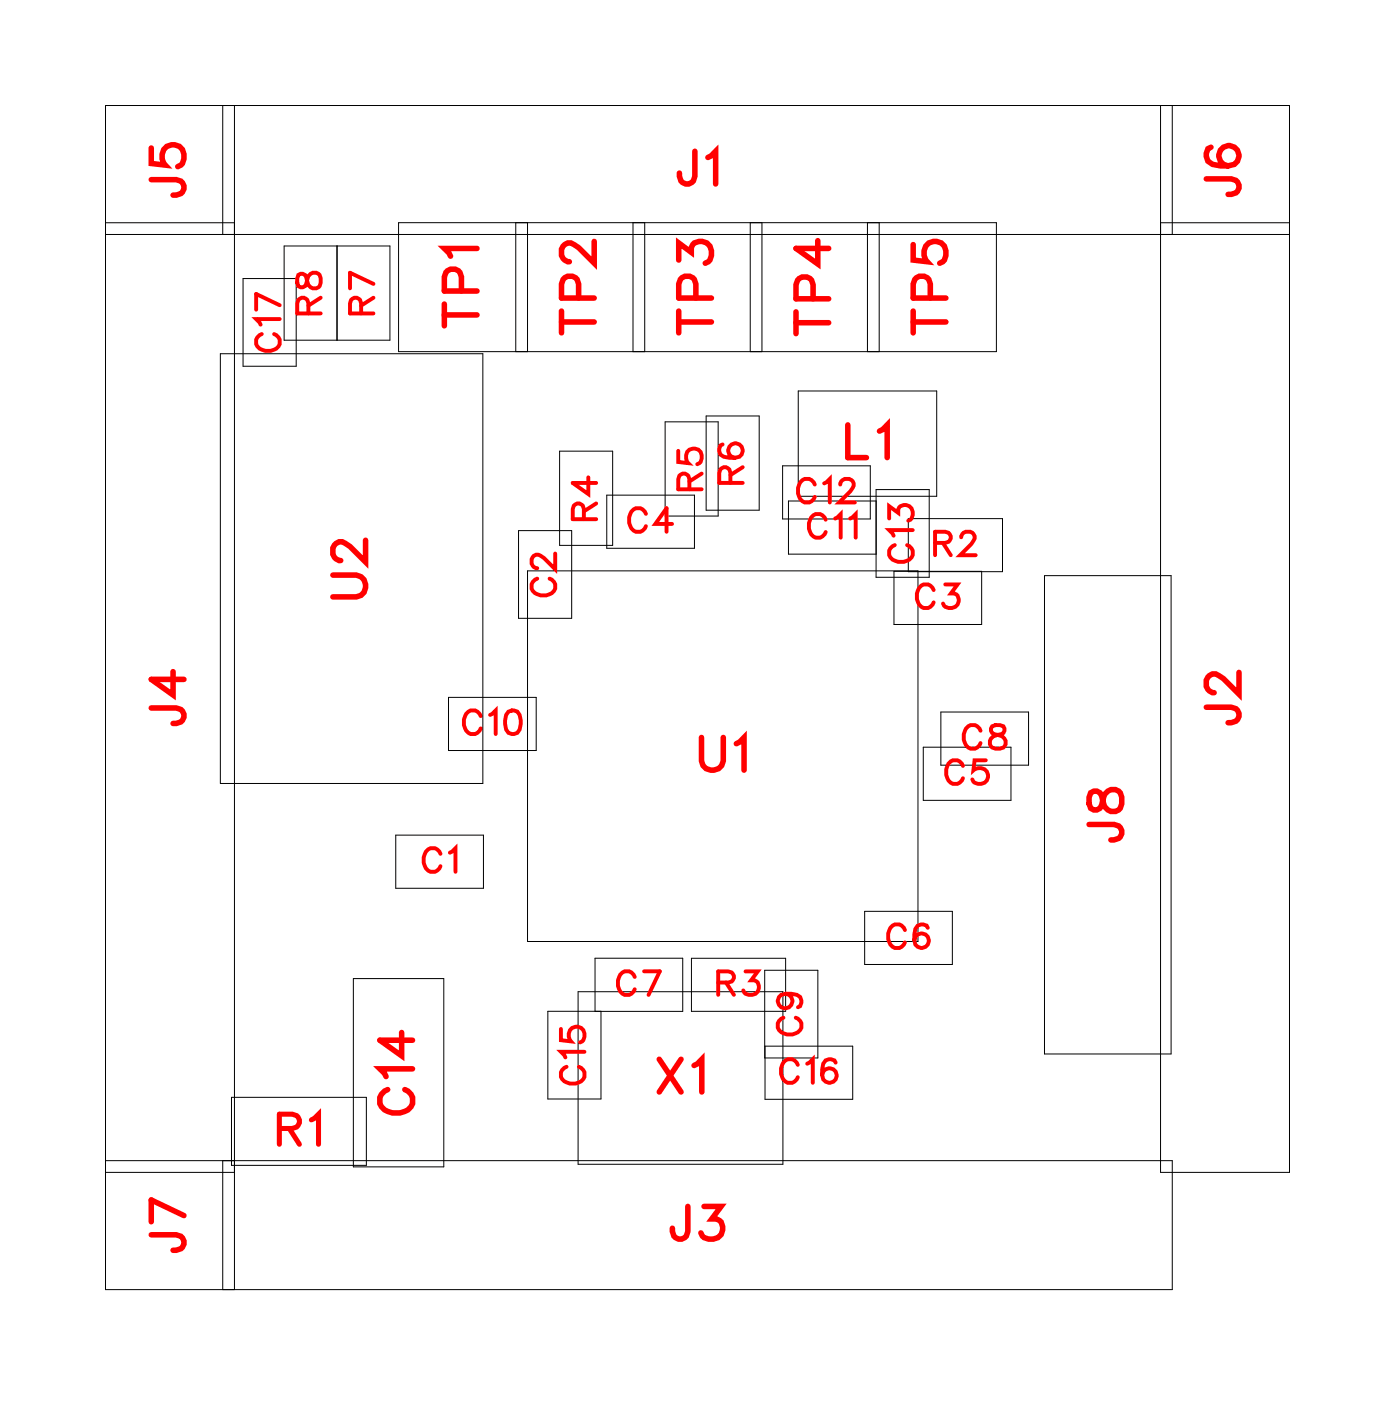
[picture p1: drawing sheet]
<svg xmlns="http://www.w3.org/2000/svg" width="30mm" height="30mm" viewBox="0 0 30 30" stroke-linecap="round" stroke-linejoin="round" font-family="sans-serif">
<g fill="none" stroke="#000" stroke-width=".02">
<path d="M2.3 5.1h25.6M2.3 4.8h2.8M4.8 7.7h5.7v9.3h-5.7zM4.8 2.3v2.8M5.1 2.3v25.6M5.3 6h1.1v1.9h-1.1zM6.2 5.3h2.2v2.1h-2.2zM7.3 5.3v2.1M8.6 18.1h1.9v1.1h-1.9zM8.6 4.8h13v2.8h-13zM9.7 15.1h1.9v1.2h-1.9zM11.2 4.8v2.8"/>
<path d="M11.2 11.5h1.2v1.9h-1.2zM11.4 4.8v2.8M11.4 12.4h8.5v8h-8.5zM12.1 9.8h1.2v2h-1.2zM13.1 10.7h1.9v1.2h-1.9zM13.7 4.8v2.8M14 4.8v2.8M14.4 9.1h1.2v2.1h-1.2zM15.3 9h1.1v2.1h-1.1zM16.3 4.8v2.8M16.5 4.8v2.8M17 10.1h1.9v1.1h-1.9z"/>
<path d="M17.3 8.5h3v2.3h-3zM18.7 19.7h1.9v1.2h-1.9zM18.8 4.8v2.8M19 10.6h1.1v1.9h-1.1zM19 10.9h-1.9v1.1h1.9M19 4.8v2.8M20 16.2h1.9v1.1h-1.9zM20.4 15.4h1.9v1.2h-1.9zM21.3 12.4v1.1h-1.9v-1.1h2.3v-1.2h-2v1.2M22.6 12.5h2.8v10.3h-2.8zM25.1 2.3v23.1h2.8v-23.1h-25.6v25.6h23.1v-2.8h-23.1M25.1 4.8h2.8"/>
<path d="M25.4 2.3v2.8M2.3 25.4h2.8M4.8 25.1v2.8M5 23.8h2.9v1.4h-2.9zM7.7 21.2h1.9v4.1h-1.9zM12.5 21.5h4.5v3.7h-4.5zM13 21.9v1.9h-1.1v-1.9h2.9v-1.1h-1.9v1.1M15 20.8h2v1.1h-2zM16.6 21h1.1v1.9h-1.1zM16.6 22.7h1.9v1.1h-1.9z"/>
</g>
<g fill="none" stroke="#f00" stroke-width=".12">
<path d="M3.3 15.3l.6 .1 .1 .2-.3 .1M3.3 3.9h.6l.1 .3h-.3M3.3 3.2v.3l.3 .1a.25 .25 0 0 1 0-.4 .25 .25 0 0 1 .3 0 .25 .25 0 0 1 0 .4M3.7 14.6v.5l-.4-.4h.7M7.2 12.5h.5l.2 .2-.1 .2h-.6M7.9 11.7v.5l-.3-.4-.3-.1-.1 .2v.1l.2 .1M9.6 6.8h.7M9.6 6.6v.5M10 6.3v-.4h-.3l-.1 .4h.7M10.3 5.4h-.7l.2 .2M12.2 7h.7M12.2 6.7v.5"/>
<path d="M12.5 6.5v-.4l-.3-.1v.5h.7M12.9 5.2v.5l-.4-.3-.2-.1-.1 .1v.1l.1 .2M14.7 5.6v-.3l.3 .2a.24 .24 0 0 1 .4-.2 .24 .24 0 0 1-.1 .4M14.7 7h.7M14.7 6.7v.5M15.1 3.3l-.1 .6-.2 .1-.1-.3M15.1 6.5l-.1-.4-.2-.1-.1 .5h.7M15.2 16v.5l.2 .2 .2-.1 .1-.6M15.3 3.4l.2-.1v.7M16 16.1l.1-.1v.7M17.2 7h.8M17.2 6.8v.4"/>
<path d="M17.6 6.5v-.4l-.3-.1-.1 .5h.8M17.7 5.2v.5l-.5-.3h.8M18.4 9.2v.7h.4M19.1 9.3l.1-.1v.7M19.8 5.3v.3l.3 .1a.25 .25 0 0 1 0-.4 .25 .25 0 0 1 .4 0 .25 .25 0 0 1-.1 .4M19.8 7h.7M19.8 6.7v.5M20.2 6.5l-.1-.4-.2-.1-.1 .5h.7M23.6 17.9h.6l.1 .2-.2 .1M23.6 17.2v.3h.2l.3-.4a.24 .24 0 0 1 .2 .2 .24 .24 0 0 1-.2 .3l-.2-.1-.1-.3zM26.1 15.3l.7 .1v.2l-.2 .1M26.1 3.9h.7v.2l-.2 .1"/>
<path d="M26.2 3.2a.35 .35 0 0 0 .2 .4 .35 .35 0 0 0 .4-.2 .22 .22 0 0 0-.2-.2 .22 .22 0 0 0-.2 .2 .22 .22 0 0 0 .2 .2M26.8 14.6v.4l-.3-.3-.2-.1-.2 .1v.2l.2 .1M3.3 26.8h.6l.1 .2-.3 .1M4 26.3l-.7-.3v.5M8.4 23.6a.26 .26 0 0 0-.2 .3 .26 .26 0 0 0 .3 .2h.2a.26 .26 0 0 0 .2-.2 .26 .26 0 0 0-.1-.3M8.7 22.4v.5l-.5-.4h.7M8.9 23.2h-.7l.2 .1M14.3 22.9l.5 .8M14.8 22.9l-.5 .8M14.9 26.1v.7h-.3v-.2M15 23.1l.2-.2v.8M15.3 26.1h.3l-.2 .3a.24 .24 0 0 1 .2 .4 .24 .24 0 0 1-.4-.1"/>
</g>
<path d="M6.1 24.4h.3l.1-.2-.4-.1v.7M6.3 24.4l.2 .4M6.7 24.3l.2-.2v.7" fill="none" stroke="#f00" stroke-width=".11"/>
<g fill="none" stroke="#f00" stroke-width=".08">
<path d="M5.7 7.2a.19 .19 0 0 0-.2 .3 .19 .19 0 0 0 .2 .1h.2a.19 .19 0 0 0 .2-.1 .19 .19 0 0 0-.2-.3M6.1 6.9h-.6l.1 .1M6.1 6.6l-.6-.2v.3M6.5 6v.2h.1l.2-.3a.17 .17 0 0 1 .2 .2 .17 .17 0 0 1-.2 .1l-.2-.2zM6.7 6.8v-.3h-.2l-.1 .3h.5M6.9 6.5l-.2 .1M7.8 6.8v-.3h-.1l-.1 .3h.5M8.1 6.5l-.3 .1M8.1 6.2l-.5-.3v.3M9.5 18.5a.19 .19 0 0 0-.2-.1 .19 .19 0 0 0-.1 .2v.1a.19 .19 0 0 0 .1 .2 .19 .19 0 0 0 .2-.1M9.7 18.5l.2-.1v.5M10.4 15.5a.19 .19 0 0 0-.2-.1 .19 .19 0 0 0-.1 .2v.1a.19 .19 0 0 0 .1 .2 .19 .19 0 0 0 .2-.1"/>
<path d="M10.6 15.5l.1-.1v.5M11 15.4a.23 .23 0 0 1 .3 .2 .23 .23 0 0 1-.3 .3l-.1-.2zM11.6 12.5a.19 .19 0 0 0-.1 .3 .19 .19 0 0 0 .2 .1h.1a.19 .19 0 0 0 .2-.2 .19 .19 0 0 0-.1-.2M12 12v.3l-.4-.3-.1 .2 .1 .1M12.7 11.2l-.1-.2-.1-.1-.1 .3h.5M12.7 10.3v.4l-.3-.2h.5M12.9 10.9l-.2 .2M14 11.1a.19 .19 0 0 0-.2-.1 .19 .19 0 0 0-.2 .2v.1a.19 .19 0 0 0 .2 .2 .19 .19 0 0 0 .2-.1M14.6 11.4h-.4l.2-.4v.5M14.7 9.8v.2h.2a.18 .18 0 0 1 0-.2 .18 .18 0 0 1 .3 0 .18 .18 0 0 1-.1 .3M14.9 10.6v-.3h-.1l-.1 .3h.5M15.2 10.3l-.3 .1"/>
<path d="M15.7 9.6l-.1 .1a.22 .22 0 0 0 .2 .2 .22 .22 0 0 0 .2-.3 .16 .16 0 0 0-.2 .1 .16 .16 0 0 0 .1 .2M15.8 10.5v-.3l-.1-.1-.1 .4h.5M16.1 10.1l-.3 .2M17.7 10.5a.19 .19 0 0 0-.3-.1 .19 .19 0 0 0-.1 .2v.1a.19 .19 0 0 0 .1 .2 .19 .19 0 0 0 .3-.1M17.9 10.5l.1-.1v.5M17.9 11.3a.19 .19 0 0 0-.2-.2 .19 .19 0 0 0-.2 .2v.2a.19 .19 0 0 0 .2 .1 .19 .19 0 0 0 .2-.1M18.1 11.2l.1-.1v.5M18.2 10.5l.1-.1 .2 .1-.3 .4h.3M18.4 11.2l.1-.1v.5M19.3 11.2v-.2l.2 .1a.17 .17 0 0 1 .2-.1 .17 .17 0 0 1 0 .3M19.4 11.8a.19 .19 0 0 0-.1 .2 .19 .19 0 0 0 .2 .2h.1a.19 .19 0 0 0 .2-.2 .19 .19 0 0 0-.1-.2M19.8 11.5h-.5l.1 .1"/>
<path d="M20.2 12.8a.19 .19 0 0 0-.2-.1 .19 .19 0 0 0-.1 .2v.1a.19 .19 0 0 0 .1 .2 .19 .19 0 0 0 .2-.1M20.3 11.8l.3-.1v-.1l-.3-.1v.5M20.4 11.8l.2 .2M20.5 12.7h.2l-.1 .2a.17 .17 0 0 1 .1 .2 .17 .17 0 0 1-.3 0M20.8 11.6l.2-.1 .1 .2-.3 .3h.3M20.9 16.6a.19 .19 0 0 0-.2-.1 .19 .19 0 0 0-.2 .2v.1a.19 .19 0 0 0 .2 .2 .19 .19 0 0 0 .2-.1M21.2 15.8a.19 .19 0 0 0-.2-.1 .19 .19 0 0 0-.1 .2v.1a.19 .19 0 0 0 .1 .2 .19 .19 0 0 0 .2-.1M21.4 16.5h-.3v.2a.18 .18 0 0 1 .3 0 .18 .18 0 0 1-.1 .3 .18 .18 0 0 1-.2-.1M21.5 15.7v.2a.21 .21 0 0 1 .2 0 .21 .21 0 0 1 0 .3h-.2v-.2l.3-.2-.1-.1zM12.2 22.3v.2l.2 .1a.18 .18 0 0 1 0-.3 .18 .18 0 0 1 .2 0 .18 .18 0 0 1 0 .3M12.3 23.1a.19 .19 0 0 0-.1 .2 .19 .19 0 0 0 .1 .2h.2a.19 .19 0 0 0 .2-.2 .19 .19 0 0 0-.2-.2M12.7 22.8h-.5l.1 .1"/>
<path d="M13.8 21.2a.19 .19 0 0 0-.3-.2 .19 .19 0 0 0-.1 .2v.2a.19 .19 0 0 0 .1 .2 .19 .19 0 0 0 .3-.2M14 21h.3l-.2 .6M15.6 21.3h.3v-.2l-.3-.1v.6M15.7 21.3l.2 .3M16.2 21h.2l-.1 .2a.17 .17 0 0 1 .1 .3 .17 .17 0 0 1-.3 0M17 22a.19 .19 0 0 0-.1 .3 .19 .19 0 0 0 .1 .1h.2a.19 .19 0 0 0 .2-.1 .19 .19 0 0 0-.2-.3M17 21.5a.16 .16 0 0 1 .2 .2 .16 .16 0 0 1-.3 .1 .16 .16 0 0 1 0-.2h.4v.2M17.3 23.1a.19 .19 0 0 0-.2-.2 .19 .19 0 0 0-.2 .2v.2a.19 .19 0 0 0 .2 .2 .19 .19 0 0 0 .2-.2M17.5 23l.1-.1v.6M18.1 23a.22 .22 0 0 0-.3 .2 .22 .22 0 0 0 .3 .2 .16 .16 0 0 0-.1-.2 .16 .16 0 0 0-.2 .1M19.6 20.1a.19 .19 0 0 0-.2-.1 .19 .19 0 0 0-.2 .2v.1a.19 .19 0 0 0 .2 .2 .19 .19 0 0 0 .2-.1M20.1 20.1a.22 .22 0 0 0-.3 .2 .22 .22 0 0 0 .3 .2 .16 .16 0 0 0-.1-.3 .16 .16 0 0 0-.2 .2"/>
</g>
<g font-size="1.2" fill="#fff">
<text x="4.3" y="4.3" transform="rotate(-90 4.3 4.3)">J5</text>
<text x="14.7" y="4.3">J1</text>
<text x="27.1" y="4.3" transform="rotate(-90 27.1 4.3)">J6</text>
<text x="10.6" y="7.1" transform="rotate(-90 10.6 7.1)">TP1</text>
<text x="13.2" y="7.3" transform="rotate(-90 13.2 7.3)">TP2</text>
<text x="15.7" y="7.3" transform="rotate(-90 15.7 7.3)">TP3</text>
<text x="18.3" y="7.3" transform="rotate(-90 18.3 7.3)">TP4</text>
<text x="18.3" y="10.2">L1</text>
<text x="20.8" y="7.3" transform="rotate(-90 20.8 7.3)">TP5</text>
<text x="4.3" y="15.7" transform="rotate(-90 4.3 15.7)">J4</text>
<text x="8.2" y="13" transform="rotate(-90 8.2 13)">U2</text>
<text x="15.1" y="17">U1</text>
<text x="27.1" y="15.7" transform="rotate(-90 27.1 15.7)">J2</text>
<text x="14.2" y="24">X1</text>
<text x="24.6" y="18.3" transform="rotate(-90 24.6 18.3)">J8</text>
<text x="4.3" y="27.1" transform="rotate(-90 4.3 27.1)">J7</text>
<text x="9.2" y="24.2" transform="rotate(-90 9.2 24.2)">C14</text>
<text x="14.5" y="27.1">J3</text>
</g>
<text font-size="1.1" fill="#fff" x="6" y="25.1">R1</text>
<g font-size=".9" fill="#fff">
<text x="6.3" y="7.6" transform="rotate(-90 6.3 7.6)">C17</text>
<text x="7.2" y="6.8" transform="rotate(-90 7.2 6.8)">R8</text>
<text x="8.3" y="6.8" transform="rotate(-90 8.3 6.8)">R7</text>
<text x="13.1" y="11.3" transform="rotate(-90 13.1 11.3)">R4</text>
<text x="13.6" y="11.7">C4</text>
<text x="15.4" y="10.6" transform="rotate(-90 15.4 10.6)">R5</text>
<text x="16.3" y="10.5" transform="rotate(-90 16.3 10.5)">R6</text>
<text x="17.2" y="11.1">C12</text>
<text x="17.5" y="11.9">C11</text>
<text x="10" y="16.1">C10</text>
<text x="12.2" y="12.9" transform="rotate(-90 12.2 12.9)">C2</text>
<text x="19.8" y="13.4">C3</text>
<text x="20" y="12.2" transform="rotate(-90 20 12.2)">C13</text>
<text x="20.2" y="12.2">R2</text>
<text x="20.5" y="17.2">C5</text>
<text x="20.8" y="16.4">C8</text>
<text x="9.1" y="19.1">C1</text>
<text x="12.9" y="23.5" transform="rotate(-90 12.9 23.5)">C15</text>
<text x="13.3" y="21.8">C7</text>
<text x="15.5" y="21.8">R3</text>
<text x="16.9" y="23.7">C16</text>
<text x="17.6" y="22.5" transform="rotate(-90 17.6 22.5)">C9</text>
<text x="19.2" y="20.8">C6</text>
</g>
</svg>
